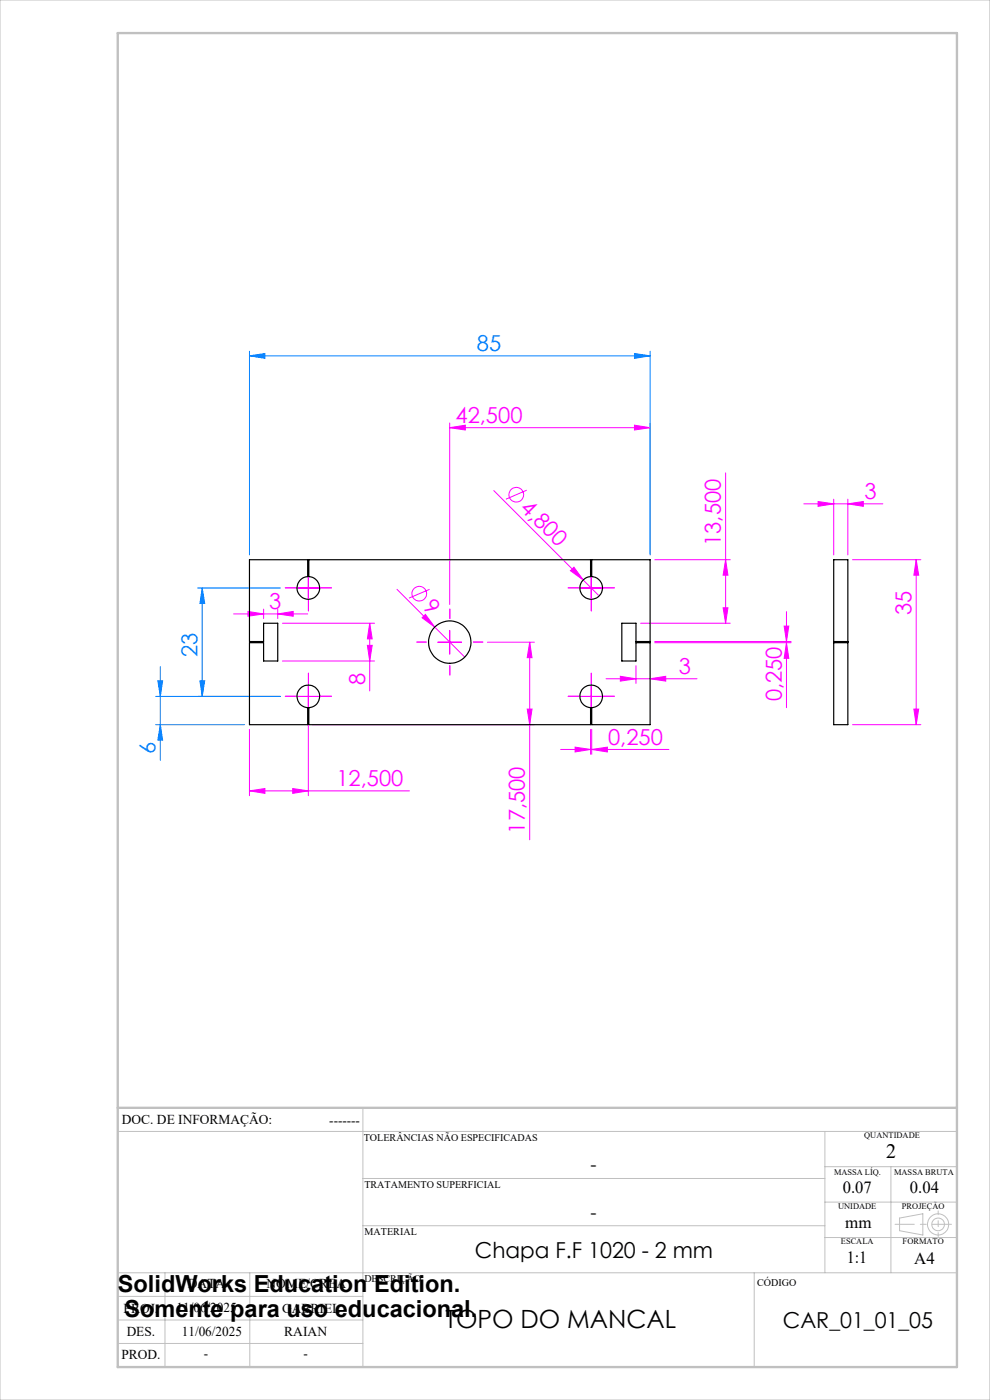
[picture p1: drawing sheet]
<svg xmlns="http://www.w3.org/2000/svg" width="210mm" height="297mm" viewBox="0 0 210 297" stroke-linecap="round" stroke-linejoin="round" font-family="sans-serif">
<g fill="none" stroke="#f0f" stroke-width=".21">
<path d="M95.4 90.7l3.3-.5v1zM95.4 89.7v38.5M95.4 90.7h42.5M134.6 90.2l3.3 .5-3.3 .5zM137.9 89.7v28M104.7 104.1l19 18.9M111.7 104l-4.4 1.9M138.9 118.7h16M153.9 118.7l.5 3.3h-1zM153.9 100.3v31.9M170.5 106.9h16.8M173.5 106.4l3.3 .5-3.3 .5z"/>
<path d="M176.8 105.9v11.8M179.8 106.9l3.3-.5v1zM179.8 105.9v11.8M180.8 118.7h14.5M194.3 118.7v35M194.3 118.7l.6 3.3h-1zM49.6 130.2h15.7M52.6 129.7l3.3 .5-3.3 .5zM55.9 129.2v2M58.9 130.2l3.3-.5v1zM58.9 129.2v2M59.9 132.2h19.5"/>
<path d="M62.9 124.7h5M65.4 122.2v5M77.9 136.9h1.1l-.6 3.3zM78.4 132.2l.6 3.3h-1.1zM78.4 132.2v14.4M84.2 125l8 8M89.5 131.1l.7-.8 2 2.7zM91.1 125l-4.4 1.9M92.2 133l6.4 6.4M92.9 136.2h5M95.4 133.7v5M103.4 136.2h9.9"/>
<path d="M112.4 136.2l.5 3.3h-1.1zM112.4 136.2v41.9M121 121.1l.7-.8 2 2.7zM122.9 124.7h5M123.7 123l3.4 3.4M125.4 122.2v5M135.9 132.2h19M138.9 136.1h28.9M138.9 136.3h28.9M153.4 128.9h1l-.5 3.3zM166.3 132.8h1l-.5 3.3zM166.8 136.3l.5 3.4h-1z"/>
<path d="M166.8 129.7v20.4M52.9 154.7v14.1M59.9 140.2h19.5M62.9 147.7h5M65.4 145.2v5M65.4 153.6v15.2M66.3 153.7h47M111.8 150.4h1.1l-.5 3.3zM118.9 159h23M122 158.5l3.3 .5-3.3 .5zM122.9 147.7h5M125.3 154.7v5.3"/>
<path d="M125.4 145.2v5M125.5 159l3.3-.5v1zM125.5 154.7v5.3M128.6 144h19.2M131.6 143.5l3.3 .5-3.3 .5zM134.9 141.2v3.8M137.9 144l3.3-.5v1zM180.8 153.7h14.5M193.9 150.4h1l-.6 3.3zM52.9 167.8l3.3-.5v1zM52.9 167.8h34M62.1 167.3l3.3 .5-3.3 .5z"/>
<circle cx="109.5" cy="105" r="1.56"/>
<circle cx="88.9" cy="125.9" r="1.56"/>
</g>
<g fill="none" stroke="#c0c0c0" stroke-width=".21">
<path d="M0 0h210v297h-210zM77 235v55M25 240h178M77 250h98M175 240v30M175 255h28M175 247.5h28M189 247.5v22.5M190.8 258.4l5-.9v4.5l-5-.9zM25 275h52M25 270h178M35 270v20"/>
<path d="M53 270v20M77 260h98M160 270v20M175 262.5h28M25 285h52M25 280h52"/>
<circle cx="199" cy="259.7" r="1.34"/>
<circle cx="199" cy="259.7" r="2.25"/>
</g>
<g fill="none" stroke="#0080ff" stroke-width=".21">
<path d="M52.9 75.5l3.3-.5v1zM52.9 74.5v43.2M52.9 75.5h85M134.6 75l3.3 .5-3.3 .5zM137.9 74.5v43.2M41.9 124.7h17.6M42.9 124.7v23M42.9 124.7l.5 3.3h-1zM33 147.7h26.5M33 153.7h18.9M33.5 144.4h1l-.5 3.3zM34 141.4v19.9"/>
<path d="M34 153.7l.5 3.3h-1zM42.4 144.4h1l-.5 3.3z"/>
</g>
<g fill="none" stroke="#f0f" stroke-width=".21" stroke-dasharray="15.2 1.3 1.3 1.3">
<path d="M62.9 124.7h-2.4M65.4 122.2v-2.4M65.4 127.2v2.4M67.9 124.7h2.4M90.4 136.2h-2M95.4 131.2v-2M100.4 136.2h2M122.9 124.7h-2.4M125.4 122.2v-2.4M125.4 127.2v2.4M127.9 124.7h2.4M62.9 147.7h-2.4"/>
<path d="M65.4 145.2v-2.4M65.4 150.2v2.4M67.9 147.7h2.4M95.4 141.2v2M122.9 147.7h-2.4M125.4 145.2v-2.4M125.4 150.2v2.4M127.9 147.7h2.4"/>
</g>
<path d="M201.8 259.7h-11.9" fill="none" stroke="#c0c0c0" stroke-width=".21" stroke-dasharray="15.2 1.3 1.3 1.3" stroke-dashoffset="11.2"/>
<path d="M199 256.9v5.4" fill="none" stroke="#c0c0c0" stroke-width=".21" stroke-dasharray="15.2 1.3 1.3 1.3" stroke-dashoffset="14.4"/>
<path d="M25 7h178v283h-178zM25 235h178" fill="none" stroke="#c0c0c0" stroke-width=".5"/>
<g fill="#f0f">
<path d="M121 121.1l.7-.8 2 2.7z"/>
<path d="M89.5 131.1l.7-.8 2 2.7z"/>
<path d="M125.5 159l3.3-.5v1zM122 158.5l3.3 .5-3.3 .5z"/>
<path d="M179.8 106.9l3.3-.5v1zM173.5 106.4l3.3 .5-3.3 .5z"/>
<path d="M131.6 143.5l3.3 .5-3.3 .5zM137.9 144l3.3-.5v1z"/>
<path d="M52.6 129.7l3.3 .5-3.3 .5zM58.9 130.2l3.3-.5v1z"/>
<path d="M62.1 167.3l3.3 .5-3.3 .5zM52.9 167.8l3.3-.5v1z"/>
<path d="M193.9 150.4h1l-.6 3.3zM194.3 118.7l.6 3.3h-1z"/>
<path d="M153.9 118.7l.5 3.3h-1zM153.4 128.9h1l-.5 3.3z"/>
<path d="M112.4 136.2l.5 3.3h-1.1zM111.8 150.4h1.1l-.5 3.3zM78.4 132.2l.6 3.3h-1.1zM77.9 136.9h1.1l-.6 3.3zM166.3 132.8h1l-.5 3.3zM166.8 136.3l.5 3.4h-1z"/>
<path d="M95.4 90.7l3.3-.5v1zM134.6 90.2l3.3 .5-3.3 .5z"/>
</g>
<g fill="#0080ff">
<path d="M134.6 75l3.3 .5-3.3 .5zM52.9 75.5l3.3-.5v1z"/>
<path d="M42.4 144.4h1l-.5 3.3zM42.9 124.7l.5 3.3h-1z"/>
<path d="M33.5 144.4h1l-.5 3.3zM34 153.7l.5 3.3h-1z"/>
</g>
<g fill="none" stroke="#000" stroke-width=".25">
<path d="M52.9 118.7h12.4v3.6a2.4 2.4 0 0 0-2 3.7 2.4 2.4 0 0 0 4.1 0 2.4 2.4 0 0 0-1.9-3.7v-3.6h59.8v3.6a2.4 2.4 0 0 0-2 3.7 2.4 2.4 0 0 0 4.2 0 2.4 2.4 0 0 0-2-3.7v-3.6h12.4v17.4h-3v-3.9h-3v8h3v-3.9h3v17.4h-12.4v-3.6a2.4 2.4 0 0 0 2-3.6 2.4 2.4 0 0 0-4.2 0 2.4 2.4 0 0 0 2 3.6v3.6h-59.8v-3.6a2.4 2.4 0 0 0 1.9-3.6 2.4 2.4 0 0 0-4.1 0 2.4 2.4 0 0 0 2 3.6v3.6h-12.4v-17.4h3v3.9h3v-8h-3v3.9h-3zM176.8 118.7h3v35h-3zM176.8 136.1h3M176.8 136.3h3"/>
<circle cx="95.4" cy="136.2" r="4.5"/>
</g>
<text font-size="5.3" x="94.5" y="281.7">TOPO DO MANCAL</text>
<g font-size="5">
<text x="25" y="274">SolidWorks Education Edition.</text>
<text x="26.4" y="279.5">Somente para uso educacional.</text>
</g>
<g font-size="4.7" fill="#0080ff">
<text x="101.2" y="74.5">85</text>
<text x="41.9" y="139.3" transform="rotate(-90 41.9 139.3)">23</text>
<text x="33" y="160" transform="rotate(-90 33 160)">6</text>
</g>
<g font-size="4.7" fill="#f0f">
<text x="96.6" y="89.7">42,500</text>
<text x="110.1" y="108" transform="rotate(45 110.1 108)">4,800</text>
<text x="183.4" y="105.9">3</text>
<text x="152.9" y="115.8" transform="rotate(-90 152.9 115.8)">13,500</text>
<text x="57.1" y="129.2">3</text>
<text x="89.6" y="129" transform="rotate(45 89.6 129)">9</text>
<text x="193.4" y="130.5" transform="rotate(-90 193.4 130.5)">35</text>
<text x="144" y="143">3</text>
<text x="77.4" y="145.3" transform="rotate(-90 77.4 145.3)">8</text>
<text x="165.8" y="148.8" transform="rotate(-90 165.8 148.8)">0,250</text>
<text x="129" y="158">0,250</text>
<text x="71.3" y="166.8">12,500</text>
<text x="111.4" y="176.8" transform="rotate(-90 111.4 176.8)">17,500</text>
</g>
<g font-size="4.7">
<text x="100.7" y="266.8">Chapa F.F 1020 - 2 mm</text>
<text x="166.1" y="281.7">CAR_01_01_05</text>
</g>
<text font-size="4.3" x="188" y="245.8">2</text>
<g font-size="4">
<text x="125.2" y="248.4">-</text>
<text x="125.2" y="258.6">-</text>
</g>
<g font-size="3.6">
<text x="178.8" y="253.1">0.07</text>
<text x="193" y="253.1">0.04</text>
<text x="179.3" y="260.6">mm</text>
<text x="179.6" y="267.9">1:1</text>
<text x="193.9" y="268.1">A4</text>
</g>
<g font-size="2.9">
<text x="25.9" y="238.4">DOC. DE INFORMAÇÃO:</text>
<text x="69.8" y="238.6">-------</text>
<text x="39.9" y="273.2">DATA</text>
<text x="56.5" y="273.2">NOME/CREA</text>
<text x="26.2" y="278.6">PROJ.</text>
<text x="37.4" y="278.2">11/06/2025</text>
<text x="59.8" y="278.6">GABRIEL</text>
<text x="26.9" y="283.4">DES.</text>
<text x="38.6" y="283.4">11/06/2025</text>
<text x="60.3" y="283.4">RAIAN</text>
<text x="25.7" y="288.3">PROD.</text>
<text x="43.3" y="288">-</text>
<text x="64.4" y="288">-</text>
</g>
<g font-size="2.2">
<text x="77.2" y="242.1">TOLERÂNCIAS NÃO ESPECIFICADAS</text>
<text x="77.3" y="251.9">TRATAMENTO SUPERFICIAL</text>
<text x="77.3" y="261.9">MATERIAL</text>
<text x="77.3" y="272.1">DESCRIÇÃO</text>
<text x="160.6" y="272.8">CÓDIGO</text>
</g>
<g font-size="1.8">
<text x="183.3" y="241.4">QUANTIDADE</text>
<text x="176.9" y="249.2">MASSA LÍQ.</text>
<text x="189.7" y="249.2">MASSA BRUTA</text>
<text x="177.8" y="256.5">UNIDADE</text>
<text x="191.3" y="256.5">PROJEÇÃO</text>
<text x="178.4" y="264">ESCALA</text>
<text x="191.5" y="264">FORMATO</text>
</g>
</svg>
